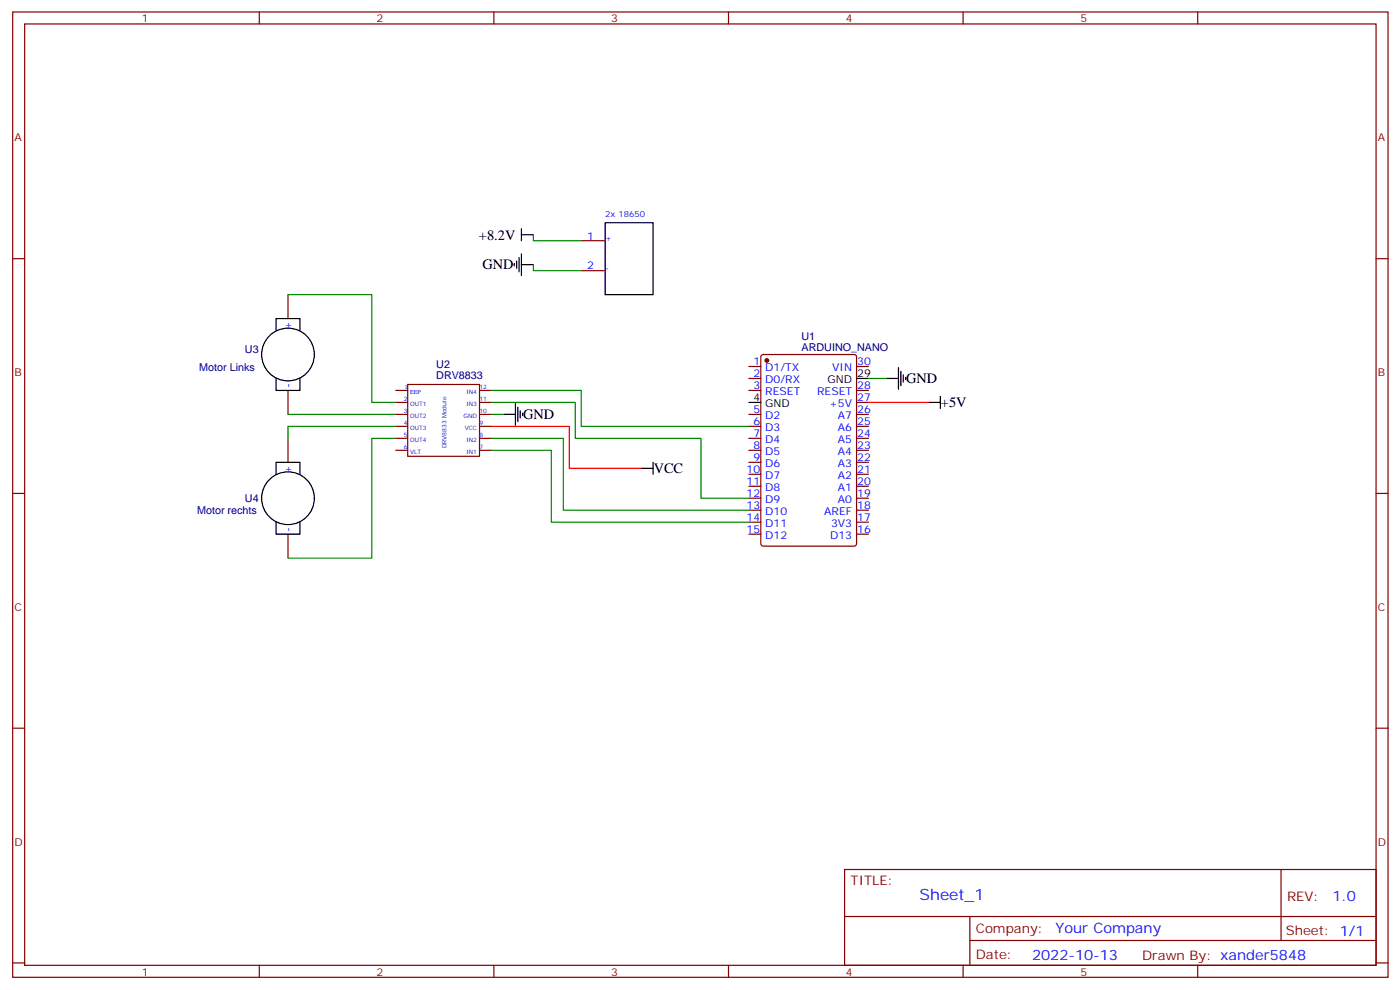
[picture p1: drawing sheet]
<svg xmlns="http://www.w3.org/2000/svg" width="413mm" height="292mm" viewBox="0 0 413 292" stroke-linecap="round" stroke-linejoin="round" font-family="sans-serif">
<g fill="none" stroke="#870000" stroke-width=".35">
<path d="M3.7 3.5h405.4v284.4h-405.4zM7.3 7.1h398.3v277.2h-398.3zM76.4 3.5v3.6M145.6 3.5v3.6M214.7 3.5v3.6M283.8 3.5v3.6M353 3.5v3.6M3.7 76.2h3.6M171.3 70.9h7.1M171.3 79.7h7.1M405.6 76.2h3.5M84.9 86.8v7"/>
<path d="M84.9 115v7.1M116.6 115h3.6M116.6 118.5h3.6M120.2 113.2h21.1v21.2h-21.1zM141.3 115h3.6M141.3 118.5h3.6M220.7 115h3.5M220.7 107.9h3.5M220.7 111.5h3.5M224.5 104.6l.4-.2h26.8l.7 .5v55.3l-.4 .6-27.1 .1-.6-.5-.1-55.3zM252.4 115h3.6M252.4 118.5h3.6"/>
<path d="M252.4 107.9h3.6M84.9 129.1v7.1M116.6 122.1h3.6M116.6 125.6h3.6M116.6 129.1h3.6M116.6 132.6h3.6M141.3 122.1h3.6M141.3 125.6h3.6M141.3 129.1h3.6M141.3 132.6h3.6M220.7 122.1h3.5M220.7 125.6h3.5"/>
<path d="M220.7 129.1h3.5M220.7 132.6h3.5M220.7 136.2h3.5M220.7 139.7h3.5M252.4 122.1h3.6M252.4 125.6h3.6M252.4 129.1h3.6M252.4 132.6h3.6M252.4 136.2h3.6M252.4 139.7h3.6M3.7 145.3h3.6M84.9 157.3v7.1"/>
<path d="M220.7 143.2h3.5M220.7 146.8h3.5M220.7 150.3h3.5M220.7 153.8h3.5M220.7 157.3h3.5M252.4 143.2h3.6M252.4 146.8h3.6M252.4 150.3h3.6M252.4 153.8h3.6M252.4 157.3h3.6M405.6 145.3h3.5M3.7 214.5h3.6"/>
<path d="M405.6 214.5h3.5M248.9 256.1h156.7v28.2h-156.7zM377.5 256.1l.1 20.9M249 270h156.4M285.8 277h119.6M285.8 270v14.1M3.7 283.6h3.6M76.4 284.3v3.6M145.6 284.3v3.6M214.7 284.3v3.6M283.8 284.3v3.6M353 284.3v3.6"/>
<path d="M405.6 283.6h3.5"/>
</g>
<g fill="none" stroke="#000" stroke-width=".35">
<path d="M151.6 77.6v.7M152.3 76.9v2.1M153 75.8v4.3M153.7 69.1h3.5M153.7 67.4v3.5M153.7 74.8v6.3M153.7 78h3.5M178.4 65.6h14.1v21.2h-14.1zM81.4 97.4v-3.6h7v3.6M81.4 111.5v3.5h7v-3.5M151.9 118.9v6.3M152.6 119.9v4.3"/>
<path d="M220.7 118.5h3.5M252.4 111.5h3.6M261.3 111.5h3.5M264.8 108.3v6.4M265.5 109.4v4.2M266.2 110.4v2.1M266.9 111.1v.7M273.6 118.5h3.5M277.1 116.8v3.5M81.4 139.7v-3.5h7v3.5M148.4 122.1h3.5M153.3 121v2.1"/>
<path d="M154 121.7v.7M188.9 137.9h3.6M192.5 136.2v3.5M81.4 153.8v3.5h7v-3.5"/>
<circle cx="84.9" cy="104.4" r="7.8"/>
<circle cx="84.9" cy="146.8" r="7.8"/>
</g>
<circle cx="226" cy="106.2" r=".53" fill="#870000" stroke="#870000" stroke-width=".35"/>
<path d="M256 118.5h17.6M144.9 125.6h22.9v12.3h21.1" fill="none" stroke="#f00" stroke-width=".35"/>
<path d="M157.2 78v1.7h14.1M157.2 69.1v1.8h14.1M84.9 86.8h24.7v31.7h7M144.9 115h26.4v10.6h49.4M144.9 118.5h24.6v10.6h37.1v17.7h14.1M256 111.5h5.3M84.9 122.1h31.7M116.6 125.6h-31.7v3.5M116.6 129.1h-7v35.3h-24.7M144.9 129.1h21.1v21.2h54.7M144.9 132.6h17.6v21.2h58.2M144.9 122.1h3.5" fill="none" stroke="#008700" stroke-width=".35"/>
<text font-size="4.6" fill="#00f" x="271" y="265.1">Sheet_1</text>
<g font-size="4.2">
<text x="141.2" y="70.6">+8.2V</text>
<text x="142.2" y="79.4">GND</text>
<text x="267.1" y="112.9">GND</text>
<text x="277.3" y="119.9">+5V</text>
<text x="154.2" y="123.5">GND</text>
<text x="192.7" y="139.3">VCC</text>
</g>
<g font-size="4.2" fill="#00f">
<text x="392.7" y="265.4">1.0</text>
<text x="311.1" y="274.9">Your Company</text>
<text x="304.2" y="282.7">2022-10-13</text>
</g>
<g font-size="3.9" fill="#800">
<text x="250.7" y="260.7">TITLE:</text>
<text x="379.3" y="265.4">REV:</text>
<text x="287.6" y="274.9">Company:</text>
<text x="379" y="275.5">Sheet: 1/1</text>
<text x="287.6" y="282.6">Date:</text>
<text x="336.6" y="282.7">Draw</text>
<text x="346.8" y="282.7">n By: xander5848</text>
</g>
<g font-size="3.2" fill="#800">
<text x="41.8" y="6.5">1</text>
<text x="111" y="6.5">2</text>
<text x="180.1" y="6.5">3</text>
<text x="249.3" y="6.5">4</text>
<text x="318.4" y="6.5">5</text>
<text x="4.3" y="41.6">A</text>
<text x="406.1" y="41.6">A</text>
<text x="4.3" y="110.8">B</text>
<text x="406.1" y="110.8">B</text>
<text x="4.3" y="179.9">C</text>
<text x="406.1" y="179.9">C</text>
<text x="4.3" y="249.1">D</text>
<text x="406.1" y="249.1">D</text>
<text x="41.8" y="287.3">1</text>
<text x="111" y="287.3">2</text>
<text x="180.1" y="287.3">3</text>
<text x="249.3" y="287.3">4</text>
<text x="318.4" y="287.3">5</text>
</g>
<g font-size="3.2" fill="#00f">
<text x="173.1" y="70.6">1</text>
<text x="173.1" y="79.4">2</text>
<text x="85.9" y="97.1" transform="rotate(-90 85.9 97.1)">+</text>
<text x="222" y="107.6">1</text>
<text x="252.6" y="107.6">30</text>
<text x="222" y="111.1">2</text>
<text x="225.5" y="109.4">D1/TX</text>
<text x="225.5" y="112.9">D0/RX</text>
<text x="245.3" y="109.4">VIN</text>
<text x="85.9" y="114.3" transform="rotate(-90 85.9 114.3)">-</text>
<text x="222" y="114.7">3</text>
<text x="225.5" y="116.4">RESET</text>
<text x="240.8" y="116.4">RESET</text>
<text x="244.4" y="119.9">+5V</text>
<text x="252.6" y="118.2">27</text>
<text x="252.6" y="114.7">28</text>
<text x="222" y="121.7">5</text>
<text x="222" y="125.2">6</text>
<text x="225.5" y="123.5">D2</text>
<text x="247" y="123.5">A7</text>
<text x="252.6" y="125.2">25</text>
<text x="252.6" y="121.7">26</text>
<text x="222" y="128.8">7</text>
<text x="225.5" y="127">D3</text>
<text x="225.5" y="130.5">D4</text>
<text x="247" y="130.5">A5</text>
<text x="247" y="127">A6</text>
<text x="252.6" y="128.8">24</text>
<text x="222" y="132.3">8</text>
<text x="222" y="135.8">9</text>
<text x="225.5" y="134.1">D5</text>
<text x="225.5" y="137.6">D6</text>
<text x="247" y="137.6">A3</text>
<text x="247" y="134.1">A4</text>
<text x="252.6" y="135.8">22</text>
<text x="252.6" y="132.3">23</text>
<text x="85.9" y="139.5" transform="rotate(-90 85.9 139.5)">+</text>
<text x="220" y="139.3">10</text>
<text x="220" y="142.9">11</text>
<text x="225.5" y="141.1">D7</text>
<text x="247" y="141.1">A2</text>
<text x="252.6" y="142.9">20</text>
<text x="252.6" y="139.3">21</text>
<text x="220" y="146.4">12</text>
<text x="220" y="149.9">13</text>
<text x="225.5" y="144.6">D8</text>
<text x="225.5" y="148.2">D9</text>
<text x="247" y="148.2">A0</text>
<text x="247" y="144.6">A1</text>
<text x="252.6" y="149.9">18</text>
<text x="252.6" y="146.4">19</text>
<text x="220" y="153.5">14</text>
<text x="225.5" y="151.7">D10</text>
<text x="225.5" y="155.2">D11</text>
<text x="242.9" y="151.7">AREF</text>
<text x="244.9" y="155.2">3V3</text>
<text x="252.6" y="153.5">17</text>
<text x="85.9" y="156.6" transform="rotate(-90 85.9 156.6)">-</text>
<text x="220" y="157">15</text>
<text x="225.5" y="158.7">D12</text>
<text x="244.7" y="158.7">D13</text>
<text x="252.6" y="157">16</text>
</g>
<g font-size="3.2" fill="#000080">
<text x="236.2" y="100.2">U1</text>
<text x="72.2" y="103.9">U3</text>
<text x="236.2" y="103.3">ARDUINO_NANO</text>
<text x="58.7" y="109.2">Motor Links</text>
<text x="128.6" y="111.6">DRV8833</text>
<text x="128.6" y="108.4">U2</text>
<text x="72.2" y="148">U4</text>
<text x="58.1" y="151.5">Motor rechts</text>
</g>
<g font-size="3.2">
<text x="243.9" y="112.9">GND</text>
<text x="252.6" y="111.1">29</text>
<text x="222" y="118.2">4</text>
<text x="225.5" y="119.9">GND</text>
</g>
<g font-size="2.5" fill="#00f">
<text x="178.4" y="63.9">2x 18650</text>
<text x="178.4" y="70.9">+</text>
<text x="178.4" y="79.7">-</text>
</g>
<g font-size="1.8" fill="#00f">
<text x="119" y="118.2">2</text>
<text x="119.3" y="114.7">1</text>
<text x="120.9" y="116.1">EEP</text>
<text x="120.9" y="119.6">OUT1</text>
<text x="137.4" y="119.6">IN3</text>
<text x="137.4" y="116.1">IN4</text>
<text x="141.3" y="118.2">11</text>
<text x="141.3" y="114.7">12</text>
<text x="119" y="121.7">3</text>
<text x="119" y="125.2">4</text>
<text x="120.9" y="123.1">OUT2</text>
<text x="136.6" y="123.1">GND</text>
<text x="141.3" y="125.2">9</text>
<text x="141.3" y="121.7">10</text>
<text x="119" y="128.8">5</text>
<text x="120.9" y="126.6">OUT3</text>
<text x="120.9" y="130.2">OUT4</text>
<text x="137" y="126.6">VCC</text>
<text x="137.4" y="130.2">IN2</text>
<text x="141.3" y="128.8">8</text>
<text x="119" y="132.3">6</text>
<text x="120.9" y="133.7">VLT</text>
<text x="131.6" y="132.1" transform="rotate(-90 131.6 132.1)">DRV8833 Module</text>
<text x="137.4" y="133.7">IN1</text>
<text x="141.3" y="132.3">7</text>
</g>
</svg>
